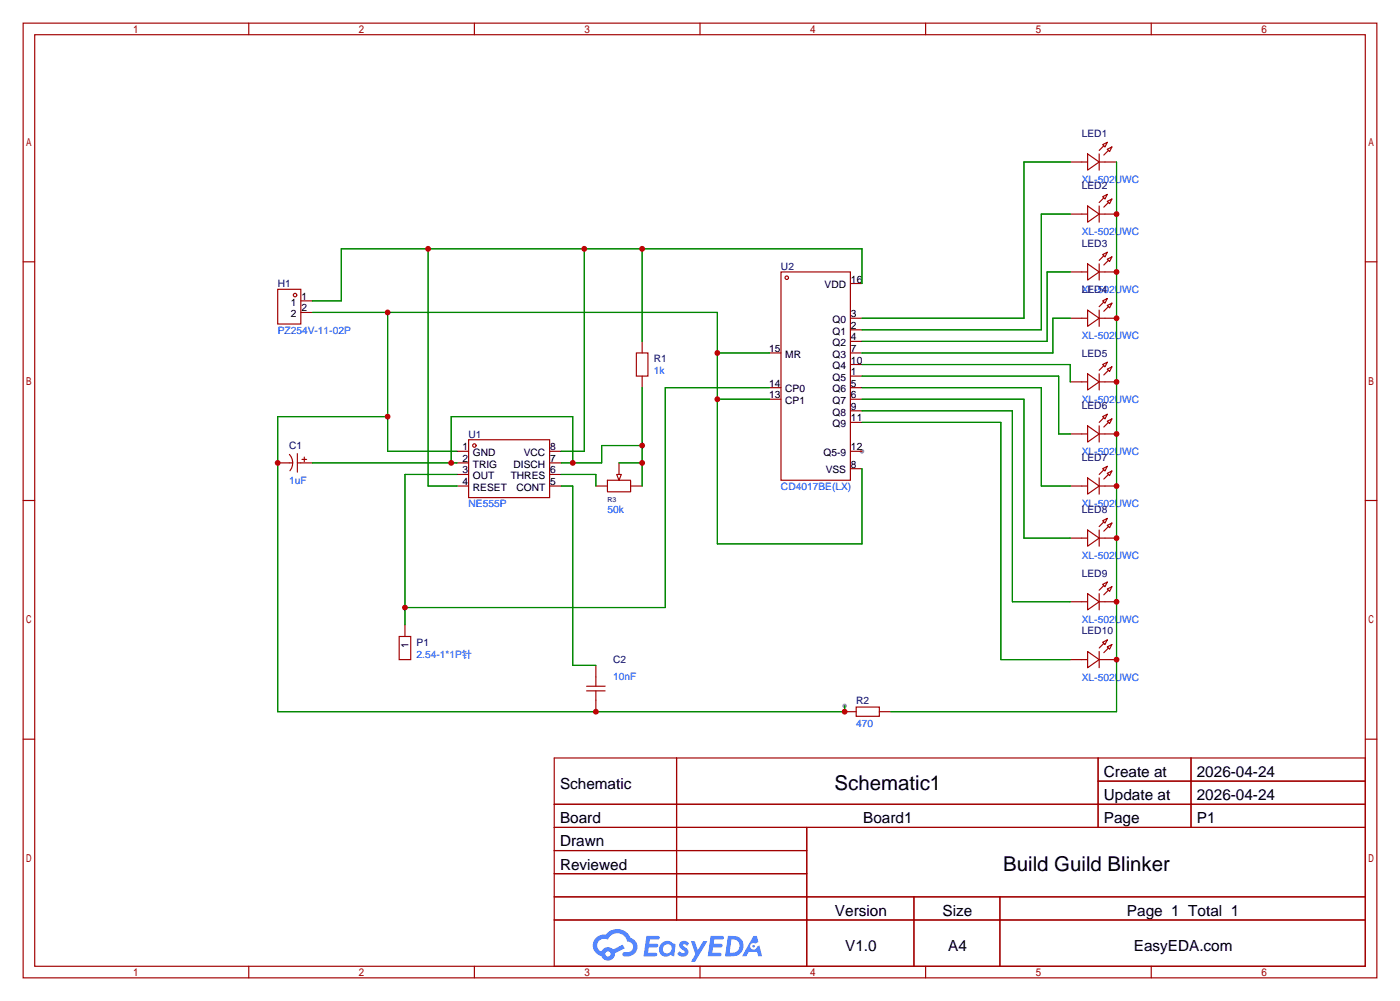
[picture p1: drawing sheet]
<svg xmlns="http://www.w3.org/2000/svg" width="307mm" height="220mm" viewBox="0 0 307 220" stroke-linecap="round" stroke-linejoin="round" font-family="sans-serif">
<g fill="#999">
<circle cx="189.2" cy="99.1" r=".51"/>
<circle cx="185.4" cy="154.9" r=".51"/>
</g>
<g fill="none" stroke="#a10000" stroke-width=".25">
<path d="M5.1 5.1h297.2v209.5h-297.2zM7.6 7.6h292.1v204.5h-292.1zM54.6 5.1v2.5M104.1 5.1v2.5M153.7 5.1v2.5M203.2 5.1v2.5M252.7 5.1v2.5M5.1 57.5h2.5M299.7 57.5h2.6M5.1 109.9h2.5M299.7 109.9h2.6M5.1 162.2h2.5"/>
<path d="M121.7 166.4h178v45.7h-178zM121.7 176.5h178M148.5 166.4v35.5M241.1 166.4v15.2M241.1 171.4h58.6M261.5 166.4v15.2M299.7 162.2h2.6M121.7 181.6h178M121.7 186.7h55.4M121.7 196.8h178M121.7 191.8h55.4M177.1 181.6v30.5"/>
<path d="M200.6 196.8v15.3M219.5 196.8v15.3M54.6 212.1v2.5M104.1 212.1v2.5M121.7 201.9h178M153.7 212.1v2.5M203.2 212.1v2.5M252.7 212.1v2.5"/>
</g>
<g fill="#5487ff">
<path d="M149.4 206.8a1.3 1.3 0 0 1 1.8 .3l-.4 .6a.54 .54 0 0 0-.9-.3l.2 .3a1.28 1.28 0 0 1 .7 2 1.53 1.53 0 0 1-2.1-.3l.5-.6 .8 .4a.31 .31 0 0 0 .3-.2 .31 .31 0 0 0-.3-.4 1.12 1.12 0 0 1-.6-1.8z"/>
<path d="M151.7 206.6h.8l.7 2 1.2-2h.9l-2.7 4.5h-.9l1-1.6z"/>
<path d="M141.9 205.4h2.3a.46 .46 0 0 1 .5 .1 .46 .46 0 0 1 .1 .5l-.4 .2h-1.7l-.2 .9h1.7a.4 .4 0 0 1 .3 .5 .4 .4 0 0 1-.4 .3h-1.7l-.1 1.2h1.3a.46 .46 0 0 1 .5 .1 .46 .46 0 0 1 .1 .5l-.3 .2h-2.6z"/>
<path d="M156 205.4h2.3a.47 .47 0 0 1 .5 .1 .47 .47 0 0 1 .1 .5l-.4 .2h-1.7l-.1 .9h1.6a.4 .4 0 0 1 .3 .5 .4 .4 0 0 1-.4 .3h-1.7l-.1 1.2h1.3a.46 .46 0 0 1 .5 .1 .46 .46 0 0 1 .2 .5l-.4 .2h-2.6z"/>
<path d="M165.4 205.4h.7l.4 1.4-.6 .3a.75 .75 0 0 0-1.2 .3 .75 .75 0 0 0 .5 1.1 .75 .75 0 0 0 1-.7l.5-.3 .6 2.4h-.8l-.3-1h-1.8l-.6 1h-.9z"/>
<path d="M159.8 205.4l-.6 4.5h1.4a2.27 2.27 0 0 0 2.6-2.3 2.27 2.27 0 0 0-2.7-2.2zM160.6 206.2a1.5 1.5 0 0 1 1.8 1.5 1.5 1.5 0 0 1-2 1.4h-.2z"/>
<path d="M145.2 207.1a1.6 1.6 0 0 0-.3 2.2 1.6 1.6 0 0 0 2.3 .2l.8 .4 .3-2.5-.2-.2-.4-.1a1.58 1.58 0 0 0-2.5 0zM145.8 207.6a.98 .98 0 0 1 1.6 .4 .98 .98 0 0 1-1 1.3 .94 .94 0 0 1-.9-.7 .94 .94 0 0 1 .3-1z"/>
<path d="M130.9 205.8a2.37 2.37 0 0 0 1.1 4 1.54 1.54 0 0 0 1.8 1 1.54 1.54 0 0 0 1.2-1.6l2.2-1.1-.5-.7-2.1 1a1.57 1.57 0 0 0-2.6 .5 1.5 1.5 0 0 1-.7-2.1 1.5 1.5 0 0 1 2.2-.5 2.23 2.23 0 0 1 2.2-1.5 2.23 2.23 0 0 1 2 1.9 1.16 1.16 0 0 1 1.3 1.1 1.16 1.16 0 0 1-1.1 1.2h-.7a.47 .47 0 0 0-.6 .4 .47 .47 0 0 0 .5 .5 2.17 2.17 0 0 0 2.5-.9 2.17 2.17 0 0 0-.4-2.7l-.8-.4a3.2 3.2 0 0 0-5.4-.8l-1.1 .1zM132.9 209.4a.6 .6 0 0 1 1.2 0 .6 .6 0 0 1-1.2 0z"/>
<circle cx="165.4" cy="207.7" r=".28"/>
</g>
<g fill="none" stroke="#a10000" stroke-width=".25">
<path d="M234.9 35.6h3.9M238.8 33.8l2.5 1.8-2.5 1.7zM241.3 35.6h3.8M241.3 33.8v3.5M242.1 31.8l1-.6-.5 1.1zM242.3 32l-1 1M243.1 32.8l1-.5-.5 1zM243.3 33l-1 1M171.4 59.7h15.3v45.7h-15.3zM234.9 47h3.9M234.9 59.7h3.9M238.8 45.2l2.5 1.8-2.5 1.8z"/>
<path d="M238.8 57.9l2.5 1.8-2.5 1.8zM241.3 45.2v3.6M241.3 57.9v3.6M241.3 47h3.8M241.3 59.7h3.8M242.1 43.2l1-.5-.5 1zM242.1 55.9l1-.5-.5 1zM242.3 43.4l-1 1M242.3 56.1l-1 1M243.1 44.2l1-.5-.5 1zM243.1 56.9l1-.5-.5 1zM243.3 44.4l-1 1.1"/>
<path d="M243.3 57.1l-1 1.1M61 63.5h5v7.6h-5zM66 66h2.6M66 68.6h2.6M139.7 77.5h2.5v5h-2.5zM141 74.9v2.6M168.9 77.5h2.5M186.7 77.5h2.5M186.7 74.9h2.5M186.7 72.4h2.5M186.7 69.8h2.5M186.7 62.2h2.5"/>
<path d="M234.9 69.8h3.9M238.8 68.1l2.5 1.7-2.5 1.8zM241.3 69.8h3.8M241.3 68.1v3.5M242.1 66l1-.5-.5 1zM242.3 66.3l-1 1M243.1 67.1l1-.6-.5 1.1zM243.3 67.3l-1 1M63.5 99.7a2.74 2.74 0 0 1 .1 3.6M65.3 99.6v4M100.3 99.1h2.6M102.9 96.5h17.7v12.7h-17.7z"/>
<path d="M120.6 99.1h2.6M141 82.5v2.6M168.9 85.1h2.5M168.9 87.6h2.5M186.7 99.1h2.5M186.7 85.1h2.5M186.7 87.6h2.5M186.7 92.7h2.5M186.7 90.2h2.5M186.7 82.5h2.5M186.7 80h2.5M234.9 83.8h3.9"/>
<path d="M234.9 95.2h3.9M238.8 82l2.5 1.8-2.5 1.8zM238.8 93.5l2.5 1.7-2.5 1.8zM241.3 82v3.6M241.3 93.5v3.5M241.3 83.8h3.8M241.3 95.2h3.8M242.1 80l1-.5-.5 1zM242.1 91.4l1-.5-.5 1zM242.3 80.3l-1 1M242.3 91.7l-1 1M243.1 81l1-.5-.5 1z"/>
<path d="M243.1 92.5l1-.6-.5 1.1zM243.3 81.3l-1 1M243.3 92.7l-1 1M61 101.6h3.3M65.3 101.6h3.3M66.3 100.8h1M66.8 100.3v1M100.3 101.6h2.6M100.3 104.1h2.6M100.3 106.7h2.6M120.6 101.6h2.6M120.6 104.1h2.6"/>
<path d="M120.6 106.7h2.6M130.8 106.7h2.5M133.3 105.4h5.1v2.5h-5.1zM135.4 104.1h1l-.5 1.3zM135.9 101.6v2.5M138.4 106.7h2.6M186.7 102.9h2.5M234.9 106.7h3.9M234.9 118.1h3.9M238.8 104.9l2.5 1.8-2.5 1.8zM238.8 116.3l2.5 1.8-2.5 1.8zM241.3 106.7h3.8"/>
<path d="M241.3 104.9v3.6M241.3 116.3v3.6M241.3 118.1h3.8M242.1 102.9l1-.5-.5 1zM242.1 114.3l1-.5-.5 1zM242.3 103.1l-1 1M242.3 114.6l-1 1M243.1 103.9l1-.5-.5 1zM243.1 115.3l1-.5-.5 1zM243.3 104.1l-1 1.1M243.3 115.6l-1 1M87.6 139.7h2.6v5.1h-2.6z"/>
<path d="M88.9 137.2v2.5M234.9 132.1h3.9M238.8 130.3l2.5 1.8-2.5 1.8zM241.3 130.3v3.6M241.3 132.1h3.8M242.1 128.3l1-.5-.5 1zM242.3 128.5l-1 1M243.1 129.3l1-.5-.5 1zM243.3 129.5l-1 1.1M128.8 151.6h4M128.8 150.6h4M130.8 146v4.6"/>
<path d="M130.8 151.6v4.6M185.4 156.2h2.6M188 155.2h5v2h-5zM193 156.2h2.6M234.9 144.8h3.9M238.8 143l2.5 1.8-2.5 1.8zM241.3 143v3.6M241.3 144.8h3.8M242.1 141l1-.5-.5 1zM242.3 141.2l-1 1M243.1 142l1-.5-.5 1zM243.3 142.2l-1 1.1"/>
<circle cx="64.8" cy="64.8" r=".38"/>
<circle cx="172.7" cy="61" r=".38"/>
<circle cx="104.1" cy="97.8" r=".38"/>
</g>
<g fill="none" stroke="#008700" stroke-width=".25">
<path d="M234.9 35.6h-10.1v34.2h-35.6M245.1 35.6v120.6h-49.5M94 54.6v52.1h6.3M128.3 54.6v44.5h-5.1M141 54.6v20.3M234.9 47h-6.3v25.4h-39.4M234.9 59.7h-5v15.2h-40.7M68.6 68.6h88.9v50.8h31.7v-16.5M85.1 68.6v30.5h15.2M157.5 77.5h11.4M189.2 62.2v-7.6h-114.3v11.4h-6.3M234.9 69.8h-3.8v7.7h-41.9"/>
<path d="M85.1 91.4h-24.1v64.8h124.4v-1.3M141 97.8h-8.9v3.8h-8.9M141 85.1v21.6M157.5 87.6h11.4M168.9 85.1h-22.9v48.2h-57.1M189.2 87.6h35.6v30.5h10.1M189.2 85.1h39.4v21.6h6.3M189.2 80h45.7v3.8M189.2 90.2h33v41.9h12.7M189.2 92.7h30.5v52.1h15.2M189.2 82.5h43.2v12.7h2.5M68.6 101.6h31.7"/>
<path d="M99.1 101.6v-10.2h26.6v10.2M100.3 104.1h-11.4v33.1M123.2 106.7h2.5v39.3h5.1M123.2 104.1h7.6v2.6M135.9 101.6h5.1"/>
</g>
<g fill="#c00">
<circle cx="245.1" cy="47" r=".63"/>
<circle cx="245.1" cy="59.7" r=".63"/>
<circle cx="245.1" cy="69.8" r=".63"/>
<circle cx="245.1" cy="83.8" r=".63"/>
<circle cx="245.1" cy="95.2" r=".63"/>
<circle cx="245.1" cy="106.7" r=".63"/>
<circle cx="245.1" cy="118.1" r=".63"/>
<circle cx="245.1" cy="132.1" r=".63"/>
<circle cx="245.1" cy="144.8" r=".63"/>
<circle cx="130.8" cy="156.2" r=".63"/>
<circle cx="185.4" cy="156.2" r=".63"/>
<circle cx="61" cy="101.6" r=".63"/>
<circle cx="85.1" cy="91.4" r=".63"/>
<circle cx="85.1" cy="68.6" r=".63"/>
<circle cx="157.5" cy="77.5" r=".63"/>
<circle cx="157.5" cy="87.6" r=".63"/>
<circle cx="99.1" cy="101.6" r=".63"/>
<circle cx="125.7" cy="101.6" r=".63"/>
<circle cx="141" cy="97.8" r=".63"/>
<circle cx="141" cy="101.6" r=".63"/>
<circle cx="88.9" cy="133.3" r=".63"/>
<circle cx="94" cy="54.6" r=".63"/>
<circle cx="128.3" cy="54.6" r=".63"/>
<circle cx="141" cy="54.6" r=".63"/>
</g>
<g font-size="4.5">
<text x="183.2" y="173.4">Schematic1</text>
<text x="220.2" y="191.2">Build Guild Blinker</text>
</g>
<g font-size="3.4">
<text x="122.9" y="173.1">Schematic</text>
<text x="242.3" y="170.6">Create at</text>
<text x="262.7" y="170.6">2026-04-24</text>
<text x="242.3" y="175.6">Update at</text>
<text x="262.7" y="175.6">2026-04-24</text>
<text x="122.9" y="180.7">Board</text>
<text x="122.9" y="185.8">Drawn</text>
<text x="189.5" y="180.7">Board1</text>
<text x="242.3" y="180.7">Page</text>
<text x="262.7" y="180.7">P1</text>
<text x="122.9" y="190.9">Reviewed</text>
<text x="183.3" y="201">Version</text>
<text x="206.9" y="201">Size</text>
<text x="247.4" y="201">Page 1 Total 1</text>
<text x="185.5" y="208.7">V1.0</text>
<text x="208.1" y="208.7">A4</text>
<text x="248.9" y="208.7">EasyEDA.com</text>
</g>
<g font-size="2.2" fill="#000080">
<text x="237.5" y="30">LED1</text>
<text x="237.5" y="41.5">LED2</text>
<text x="171.4" y="59.2">U2</text>
<text x="237.5" y="54.2">LED3</text>
<text x="61" y="63.1">H1</text>
<text x="237.5" y="64.3">LED4</text>
<text x="143.5" y="79.6">R1</text>
<text x="237.5" y="78.3">LED5</text>
<text x="237.5" y="89.7">LED6</text>
<text x="63.5" y="98.6">C1</text>
<text x="102.9" y="96.1">U1</text>
<text x="237.5" y="101.2">LED7</text>
<text x="237.5" y="112.6">LED8</text>
<text x="237.5" y="126.6">LED9</text>
<text x="91.4" y="141.8">P1</text>
<text x="237.5" y="139.3">LED10</text>
<text x="134.6" y="145.6">C2</text>
<text x="188" y="154.5">R2</text>
</g>
<g font-size="2.2" fill="#00f">
<text x="237.5" y="40.2">XL-502UWC</text>
<text x="237.5" y="51.6">XL-502UWC</text>
<text x="237.5" y="64.3">XL-502UWC</text>
<text x="61" y="73.2">PZ254V-11-02P</text>
<text x="237.5" y="74.5">XL-502UWC</text>
<text x="143.5" y="82.1">1k</text>
<text x="237.5" y="88.5">XL-502UWC</text>
<text x="237.5" y="99.9">XL-502UWC</text>
<text x="63.5" y="106.2">1uF</text>
<text x="171.4" y="107.5">CD4017BE(LX)</text>
<text x="102.9" y="111.3">NE555P</text>
<text x="133.3" y="112.6">50k</text>
<text x="237.5" y="111.3">XL-502UWC</text>
<text x="237.5" y="122.7">XL-502UWC</text>
<text x="237.5" y="136.7">XL-502UWC</text>
<text x="91.4" y="144.3">2.54-1*1P针</text>
<text x="134.6" y="149.2">10nF</text>
<text x="237.5" y="149.4">XL-502UWC</text>
<text x="188" y="159.6">470</text>
</g>
<g font-size="2.2">
<text x="66.2" y="65.8">1</text>
<text x="181" y="63.3">VDD</text>
<text x="186.8" y="62">16</text>
<text x="63.9" y="67.1">1</text>
<text x="63.9" y="69.6">2</text>
<text x="66.2" y="68.4">2</text>
<text x="182.8" y="70.9">Q0</text>
<text x="186.8" y="69.6">3</text>
<text x="168.8" y="77.3">15</text>
<text x="182.8" y="76">Q2</text>
<text x="182.8" y="73.4">Q1</text>
<text x="186.8" y="77.3">7</text>
<text x="186.8" y="74.7">4</text>
<text x="186.8" y="72.2">2</text>
<text x="172.4" y="78.5">MR</text>
<text x="182.8" y="83.6">Q5</text>
<text x="182.8" y="81.1">Q4</text>
<text x="182.8" y="78.5">Q3</text>
<text x="186.8" y="82.3">1</text>
<text x="186.8" y="79.8">10</text>
<text x="168.8" y="84.9">14</text>
<text x="168.8" y="87.4">13</text>
<text x="172.4" y="86.1">CP0</text>
<text x="172.4" y="88.7">CP1</text>
<text x="182.8" y="88.7">Q7</text>
<text x="182.8" y="86.1">Q6</text>
<text x="186.8" y="90">9</text>
<text x="186.8" y="87.4">6</text>
<text x="186.8" y="84.9">5</text>
<text x="182.8" y="93.8">Q9</text>
<text x="182.8" y="91.2">Q8</text>
<text x="186.8" y="92.5">11</text>
<text x="101.5" y="98.8">1</text>
<text x="101.5" y="101.4">2</text>
<text x="103.8" y="100.1">GND</text>
<text x="115" y="100.1">VCC</text>
<text x="120.8" y="101.4">7</text>
<text x="120.8" y="98.8">8</text>
<text x="180.8" y="100.1">Q5-9</text>
<text x="186.8" y="98.8">12</text>
<text x="101.5" y="103.9">3</text>
<text x="101.5" y="106.5">4</text>
<text x="103.8" y="102.7">TRIG</text>
<text x="103.8" y="105.2">OUT</text>
<text x="103.8" y="107.7">RESET</text>
<text x="112.1" y="105.2">THRES</text>
<text x="112.7" y="102.7">DISCH</text>
<text x="113.4" y="107.7">CONT</text>
<text x="120.8" y="106.5">5</text>
<text x="120.8" y="103.9">6</text>
<text x="181.3" y="103.9">VSS</text>
<text x="186.8" y="102.7">8</text>
<text x="89.7" y="142.2" transform="rotate(-90 89.7 142.2)">1</text>
</g>
<text font-size="1.5" fill="#000080" x="133.3" y="110.2">R3</text>
</svg>
